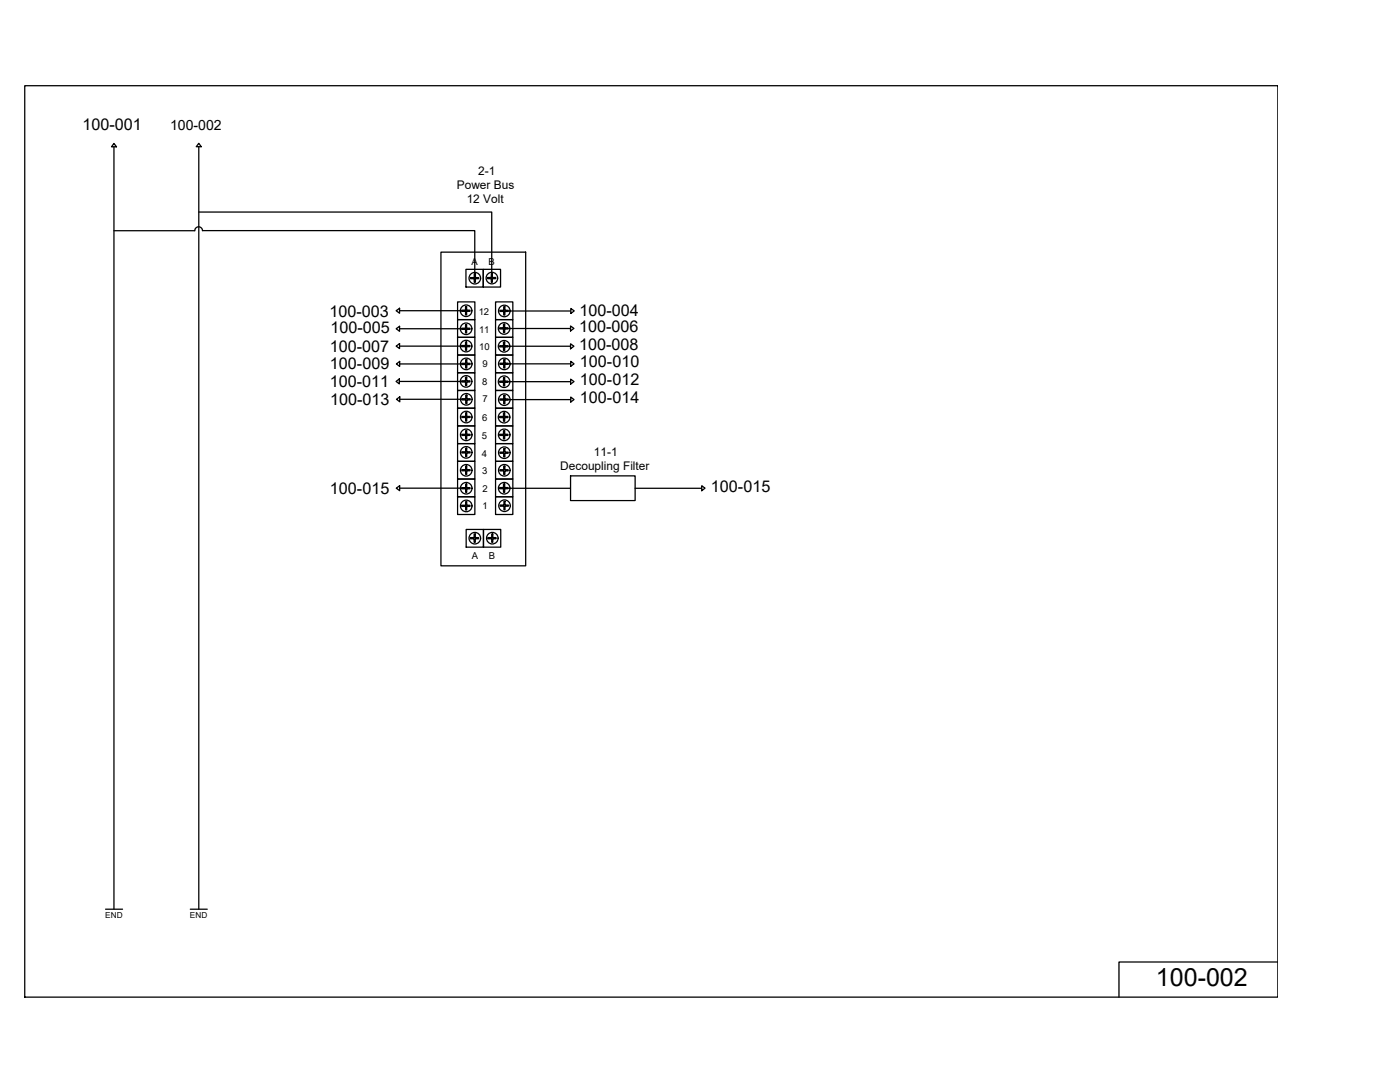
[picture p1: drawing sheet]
<svg xmlns="http://www.w3.org/2000/svg" width="279mm" height="216mm" viewBox="0 0 279 216" stroke-linecap="round" stroke-linejoin="round" font-family="sans-serif">
<!-- layer: 0 -->
<g fill="none" stroke="#000" stroke-width=".25">
<path d="M4.9 17.1h250.1v181.9h-250.1zM255 17.1h.1M22.7 28.6l.5 .7h-.9zM22.7 29.3v152.1M39.7 28.6l.5 .7h-1zM39.7 29.3v152.1M22.7 46h16.2a.76 .76 0 0 1 .7-.7 .76 .76 0 0 1 .8 .7h54.3v9.5M39.7 42.3h58.4v13.2M88 50.3h16.9v62.6h-16.9zM93 53.7h3.4v3.6h-3.4zM93.9 55.4h.7v-.7h.3v.7h.6v.2h-.6v.7h-.3v-.7h-.7zM96.4 53.7h3.5v3.6h-3.5z"/>
<path d="M97.3 55.4h.8v-.7h.2v.7h.6v.2h-.6v.7h-.2v-.7h-.8zM79 76.1l.7-.5v1zM79.1 62l.6-.5v1zM79.1 65.6l.6-.5v1zM79.1 69.1l.6-.5v1zM79.1 72.6l.7-.5v1zM79.1 79.7l.7-.5v1zM79.7 76.1h13.2M79.7 62h13.3M79.7 65.6h13.3M79.7 69.1h13.3M79.8 72.6h13.2"/>
<path d="M79.8 79.7h13.2M91.3 60.2h3.5v3.6h-3.5zM91.3 63.8h3.5v3.5h-3.5zM91.3 67.3h3.5v3.5h-3.5zM91.3 70.8h3.5v3.6h-3.5zM91.3 74.4h3.5v3.5h-3.5zM91.3 77.9h3.5v3.5h-3.5zM92.1 61.9h.8v-.7h.2v.7h.7v.2h-.7v.7h-.2v-.7h-.8zM92.1 65.5h.8v-.7h.2v.7h.7v.2h-.7v.7h-.2v-.7h-.8zM92.1 68.9h.8v-.7h.2v.7h.7v.3h-.7v.7h-.2v-.7h-.8zM92.1 76h.8v-.7h.2v.7h.7v.2h-.7v.7h-.2v-.7h-.8zM92.2 72.5h.7v-.7h.3v.7h.6v.2h-.6v.7h-.3v-.7h-.7z"/>
<path d="M92.2 79.6h.7v-.8h.3v.8h.6v.2h-.6v.7h-.3v-.7h-.7zM98.9 60.2h3.4v3.6h-3.4zM98.9 63.8h3.4v3.5h-3.4zM98.9 67.3h3.4v3.5h-3.4zM98.9 70.8h3.4v3.6h-3.4zM98.9 74.4h3.4v3.5h-3.4zM98.9 77.9h3.4v3.5h-3.4zM99.7 76.1h.8v-.8h.2v.8h.7v.2h-.7v.7h-.2v-.7h-.8zM99.7 69h.8v-.7h.2v.7h.7v.2h-.7v.7h-.2v-.7h-.8zM99.7 65.4h.8v-.7h.2v.7h.7v.2h-.7v.8h-.2v-.8h-.8zM99.8 79.6h.7v-.7h.3v.7h.6v.2h-.6v.8h-.3v-.8h-.7zM99.8 72.5h.7v-.7h.3v.7h.6v.2h-.6v.7h-.3v-.7h-.7z"/>
<path d="M99.8 61.9h.7v-.7h.3v.7h.6v.2h-.6v.8h-.3v-.8h-.7zM100.6 69.1h13.2M100.6 65.6h13.2M100.6 72.6h13.3M100.6 76.2h13.3M100.6 79.7h13.3M100.6 62.1h13.3M113.9 65l.6 .5-.6 .5zM113.9 68.6l.6 .5-.6 .5zM113.9 75.6l.7 .5-.7 .5zM113.9 72.1l.7 .5-.7 .5zM113.9 79.2l.7 .5-.7 .5z"/>
<path d="M113.9 61.6l.7 .4-.7 .5zM79.1 97.4l.7-.5v1zM79.8 97.4h13.2M91.3 81.4h3.5v3.6h-3.5zM91.3 85h3.5v3.5h-3.5zM91.3 88.5h3.5v3.6h-3.5zM91.3 92.1h3.5v3.5h-3.5zM91.3 95.6h3.5v3.5h-3.5zM91.3 99.1h3.5v3.6h-3.5zM92.1 97.3h.8v-.7h.2v.7h.7v.2h-.7v.7h-.2v-.7h-.8zM92.2 83.1h.7v-.7h.2v.7h.7v.2h-.7v.7h-.2v-.7h-.7zM92.2 86.7h.7v-.8h.2v.8h.7v.2h-.7v.7h-.2v-.7h-.7z"/>
<path d="M92.2 90.1h.7v-.7h.2v.7h.7v.3h-.7v.7h-.2v-.7h-.7zM92.2 93.7h.7v-.7h.2v.7h.7v.2h-.7v.8h-.2v-.8h-.7zM98.9 81.4h3.4v3.6h-3.4zM98.9 85h3.4v3.5h-3.4zM98.9 88.5h3.4v3.6h-3.4zM98.9 92.1h3.4v3.5h-3.4zM98.9 95.6h3.4v3.5h-3.4zM98.9 99.1h3.4v3.6h-3.4zM99.7 97.3h.8v-.7h.2v.7h.7v.2h-.7v.7h-.2v-.7h-.8zM99.7 86.7h.8v-.8h.2v.8h.7v.2h-.7v.7h-.2v-.7h-.8zM99.7 83.1h.8v-.7h.2v.7h.7v.2h-.7v.8h-.2v-.8h-.8zM99.8 93.7h.7v-.7h.3v.7h.6v.3h-.6v.7h-.3v-.7h-.7z"/>
<path d="M99.8 90.2h.7v-.7h.3v.7h.6v.2h-.6v.8h-.3v-.8h-.7zM100.6 97.4h13.3M113.9 95h12.9v4.9h-12.9zM126.8 97.4h13.2M140 96.9l.7 .5-.7 .5zM92.1 100.8h.8v-.7h.2v.7h.7v.2h-.7v.8h-.2v-.8h-.8zM93 105.6h3.5v3.6h-3.5zM93.9 107.3h.7v-.7h.3v.7h.6v.2h-.6v.7h-.3v-.7h-.7zM96.5 105.6h3.4v3.6h-3.4zM97.4 107.3h.7v-.7h.2v.7h.7v.2h-.7v.7h-.2v-.7h-.7zM99.8 100.8h.8v-.7h.2v.7h.7v.2h-.7v.7h-.2v-.7h-.8zM21.1 181.4h3.4"/>
<path d="M38 181.4h3.4M255 192h-31.7v7"/>
<circle cx="94.8" cy="55.5" r="1.15"/>
<circle cx="98.2" cy="55.5" r="1.15"/>
<circle cx="93" cy="62" r="1.15"/>
<circle cx="93" cy="76.1" r="1.15"/>
<circle cx="93" cy="65.6" r="1.15"/>
<circle cx="93" cy="69.1" r="1.15"/>
<circle cx="93" cy="72.6" r="1.15"/>
<circle cx="93.1" cy="79.7" r="1.15"/>
<circle cx="100.6" cy="76.2" r="1.15"/>
<circle cx="100.6" cy="65.5" r="1.15"/>
<circle cx="100.6" cy="69.1" r="1.15"/>
<circle cx="100.6" cy="62" r="1.15"/>
<circle cx="100.6" cy="79.7" r="1.15"/>
<circle cx="100.6" cy="72.6" r="1.15"/>
<circle cx="93" cy="83.2" r="1.15"/>
<circle cx="93" cy="86.8" r="1.15"/>
<circle cx="93" cy="90.3" r="1.15"/>
<circle cx="93" cy="97.4" r="1.15"/>
<circle cx="93" cy="93.8" r="1.15"/>
<circle cx="100.6" cy="83.2" r="1.15"/>
<circle cx="100.6" cy="97.4" r="1.15"/>
<circle cx="100.6" cy="86.8" r="1.15"/>
<circle cx="100.6" cy="90.3" r="1.15"/>
<circle cx="100.6" cy="93.8" r="1.15"/>
<circle cx="93" cy="101" r="1.15"/>
<circle cx="94.8" cy="107.4" r="1.15"/>
<circle cx="98.3" cy="107.4" r="1.15"/>
<circle cx="100.7" cy="100.9" r="1.15"/>
</g>
<text font-size="5" x="230.7" y="196.8">100-002</text>
<g font-size="3.2">
<text x="16.5" y="26">100-001</text>
<text x="65.8" y="63.2">100-003</text>
<text x="115.6" y="63">100-004</text>
<text x="65.8" y="70.2">100-007</text>
<text x="66" y="66.5">100-005</text>
<text x="115.6" y="66.3">100-006</text>
<text x="115.6" y="69.9">100-008</text>
<text x="65.8" y="77.2">100-011</text>
<text x="65.9" y="73.7">100-009</text>
<text x="115.7" y="73.3">100-010</text>
<text x="115.7" y="76.8">100-012</text>
<text x="65.9" y="80.8">100-013</text>
<text x="115.7" y="80.4">100-014</text>
<text x="65.9" y="98.5">100-015</text>
<text x="141.9" y="98.1">100-015</text>
</g>
<text font-size="2.8" x="34" y="25.9">100-002</text>
<g font-size="2.4">
<text x="95.4" y="34.9">2-1</text>
<text x="91.2" y="37.7">Power Bus</text>
<text x="93.1" y="40.6">12 Volt</text>
<text x="111.8" y="93.8">Decoupling Filter</text>
<text x="118.5" y="91">11-1</text>
</g>
<g font-size="1.9">
<text x="94.1" y="52.9">A</text>
<text x="97.5" y="52.9">B</text>
<text x="95.5" y="62.8">12</text>
<text x="95.6" y="66.5">11</text>
<text x="95.7" y="69.8">10</text>
<text x="96.2" y="76.8">8</text>
<text x="96.3" y="73.3">9</text>
<text x="96.3" y="80.2">7</text>
<text x="96.2" y="87.5">5</text>
<text x="96.2" y="84">6</text>
<text x="96.1" y="91.2">4</text>
<text x="96.3" y="94.6">3</text>
<text x="96.3" y="101.6">1</text>
<text x="96.3" y="98.3">2</text>
<text x="94.2" y="111.5">A</text>
<text x="97.6" y="111.5">B</text>
</g>
<g font-size="1.6">
<text x="21" y="183.2">END</text>
<text x="37.9" y="183.2">END</text>
</g>
</svg>
